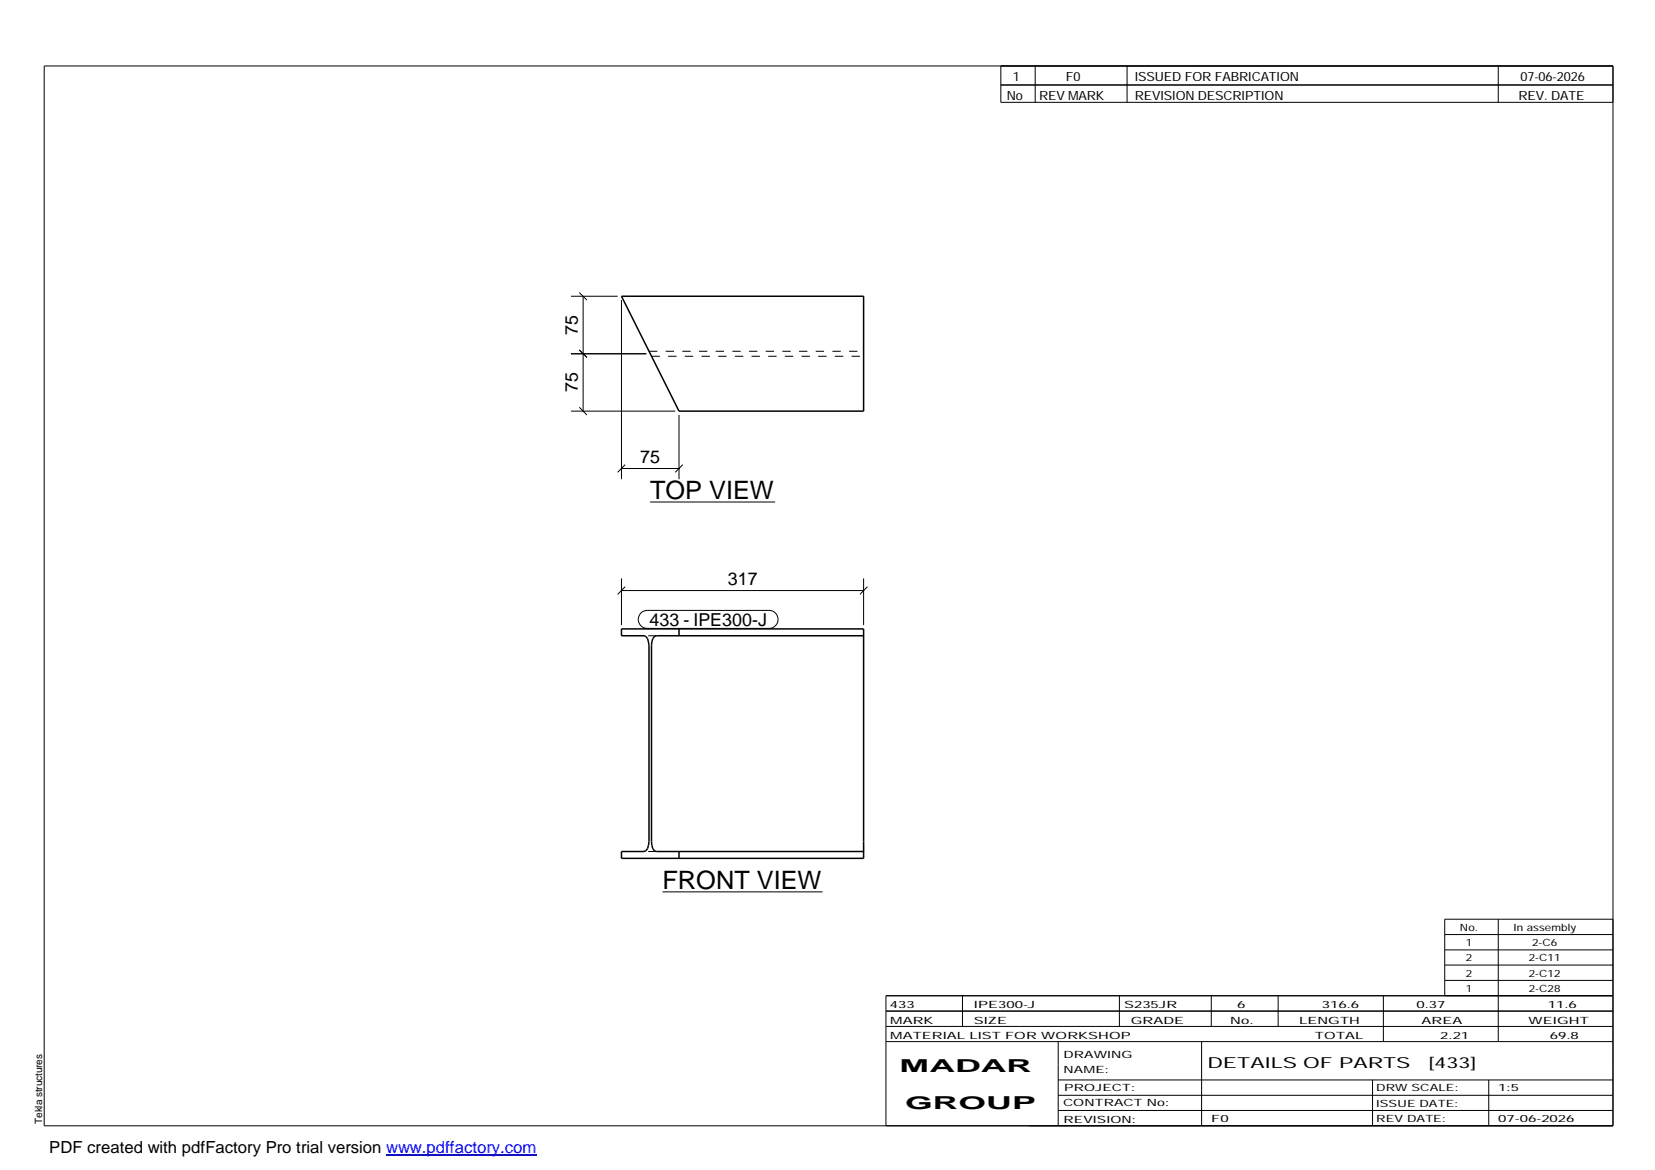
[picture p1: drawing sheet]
<svg xmlns="http://www.w3.org/2000/svg" width="420mm" height="297mm" viewBox="0 0 420 297" stroke-linecap="round" stroke-linejoin="round" font-family="sans-serif">
<path d="M157.8 75.2h61.4v29.2h-46.8zM157.8 159.7h61.4v58.2h-61.4v-1.7h5.7a2.25 2.25 0 0 0 1.3-2.6v-49.7a2.25 2.25 0 0 0-1.3-2.5h-5.7zM172.4 159.7v1.7M219.2 161.4h-52.5a2.13 2.13 0 0 0-1.3 2.5v49.7a2.13 2.13 0 0 0 1.3 2.6h52.5M172.4 216.2v1.7" fill="none" stroke="#000" stroke-width=".38"/>
<path d="M164.8 89.2h54.4M165.4 90.5h53.8M166.7 161.4h-3.2M166.7 216.2h-3.2M219.2 216.2v-.2M219.2 216v-1.4" fill="none" stroke="#000" stroke-width=".25" stroke-dasharray="2.1 2.1" stroke-linecap="butt"/>
<g fill="none" stroke="#000" stroke-width=".25">
<path d="M11.2 16.7h398.3v269.1h-398.3zM254.1 16.7v9.3h155.4M262.8 16.7v9.3M286.1 16.7v9.3M380.4 16.7v9.3M254.1 21.6h155.4M144.9 75.2h11.9M147.1 74.3l1.9 1.9M148 75.2v29.2M157.8 76.2v45.5M144.9 89.8h19.2M147.1 88.8l1.9 1.9"/>
<path d="M144.9 104.4h26.5M147.1 103.4l1.9 2M157.8 118.9h14.6M158.7 118l-1.9 1.9M172.4 105.4v16.3M173.4 118l-2 1.9M165.1 127.5h31.7M157.8 149.9h61.4M157.8 146.8v11.9M158.7 149l-1.9 1.9M162.7 155.6l.7-.5 .9-.1h30.9a2.29 2.29 0 0 1 2.3 2.3 2.29 2.29 0 0 1-2.3 2.2h-30.9a2.3 2.3 0 0 1-2.1-1.4 2.3 2.3 0 0 1 .5-2.5zM219.2 146.8v11.9"/>
<path d="M220.2 149l-1.9 1.9M168.2 226.4h40.6M366.8 237.3h42.7M380.4 233.4v31M409.5 233.4h-42.7v19.4M224.9 256.7h184.6M244.3 252.8v7.8M284.2 252.8v7.8M307.5 252.8v7.8M324.5 252.8v7.8M351.2 252.8v11.6M366.8 241.2h42.7"/>
<path d="M366.8 245h42.7M366.8 248.9h42.7M409.5 252.8h-184.6v33M224.9 264.4h184.6M224.9 260.6h184.6M268.6 264.4v21.4M268.6 274.2h140.9M268.6 278.1h140.9M305.1 264.4v21.4M348.4 274.2v11.6M378 274.2v11.6M268.6 281.9h140.9"/>
</g>
<path d="M98 293.3h38.2" fill="none" stroke="#00f" stroke-width=".3"/>
<g font-size="6.4">
<text x="165.1" y="126.7">TOP VIEW</text>
<text x="168.2" y="225.7">FRONT VIEW</text>
</g>
<g font-size="4.5">
<text x="146.7" y="85" transform="rotate(-90 146.7 85)">75</text>
<text x="146.7" y="99.6" transform="rotate(-90 146.7 99.6)">75</text>
<text x="162.6" y="117.5">75</text>
<text x="184.7" y="148.5">317</text>
<text x="164.9" y="158.9">433 - IPE300-J</text>
<text x="228.4" y="272.3">MADAR</text>
<text x="229.8" y="281.6">GROUP</text>
</g>
<text font-size="4.2" x="12.5" y="292.7">PDF created with pdfFactory Pro trial version www.pdffactory.com</text>
<g font-size="3.9">
<text x="306.5" y="271.3">DETAILS OF PARTS</text>
<text x="362.7" y="271.3">[433]</text>
</g>
<g font-size="3.2">
<text x="257.1" y="20.5">1</text>
<text x="270.6" y="20.5">F0</text>
<text x="288.1" y="20.5">ISSUED FOR FABRICATION</text>
<text x="386" y="20.5">07-06-2026</text>
<text x="255.6" y="25.5">No</text>
<text x="263.8" y="25.5">REV MARK</text>
<text x="288.1" y="25.5">REVISION DESCRIPTION</text>
<text x="385.5" y="25.5">REV. DATE</text>
</g>
<g font-size="2.5">
<text x="370.6" y="236.3">No.</text>
<text x="384.3" y="236.3">In assembly</text>
<text x="372.1" y="240.2">1</text>
<text x="372.1" y="244.1">2</text>
<text x="388.1" y="244.1">2-C11</text>
<text x="389" y="240.2">2-C6</text>
<text x="372.1" y="247.9">2</text>
<text x="372.1" y="251.8">1</text>
<text x="388.1" y="247.9">2-C12</text>
<text x="388.1" y="251.8">2-C28</text>
<text x="225.9" y="255.9">433</text>
<text x="247.3" y="255.9">IPE300-J</text>
<text x="285.4" y="255.9">S235JR</text>
<text x="314.1" y="255.9">6</text>
<text x="335.6" y="255.9">316.6</text>
<text x="359.6" y="255.9">0.37</text>
<text x="392.9" y="255.9">11.6</text>
<text x="226" y="263.7">MATERIAL LIST FOR WORKSHOP</text>
<text x="226" y="259.9">MARK</text>
<text x="247.2" y="259.9">SIZE</text>
<text x="287.1" y="259.9">GRADE</text>
<text x="312.3" y="259.9">No.</text>
<text x="329.8" y="259.9">LENGTH</text>
<text x="333.8" y="263.7">TOTAL</text>
<text x="360.9" y="259.9">AREA</text>
<text x="365.6" y="263.7">2.21</text>
<text x="388.1" y="259.9">WEIGHT</text>
<text x="393.4" y="263.7">69.8</text>
<text x="270" y="268.5">DRAWING</text>
<text x="270" y="272.5">NAME:</text>
<text x="269.9" y="280.9">CONTRACT No:</text>
<text x="270.2" y="277">PROJECT:</text>
<text x="349.4" y="277.1">DRW SCALE:</text>
<text x="349.4" y="281">ISSUE DATE:</text>
<text x="380.4" y="277.1">1:5</text>
<text x="10.7" y="285.4" transform="rotate(-90 10.7 285.4)">Tekla structures</text>
<text x="270" y="285">REVISION:</text>
<text x="307.5" y="284.8">F0</text>
<text x="349.4" y="284.8">REV DATE:</text>
<text x="380.4" y="284.8">07-06-2026</text>
</g>
</svg>
